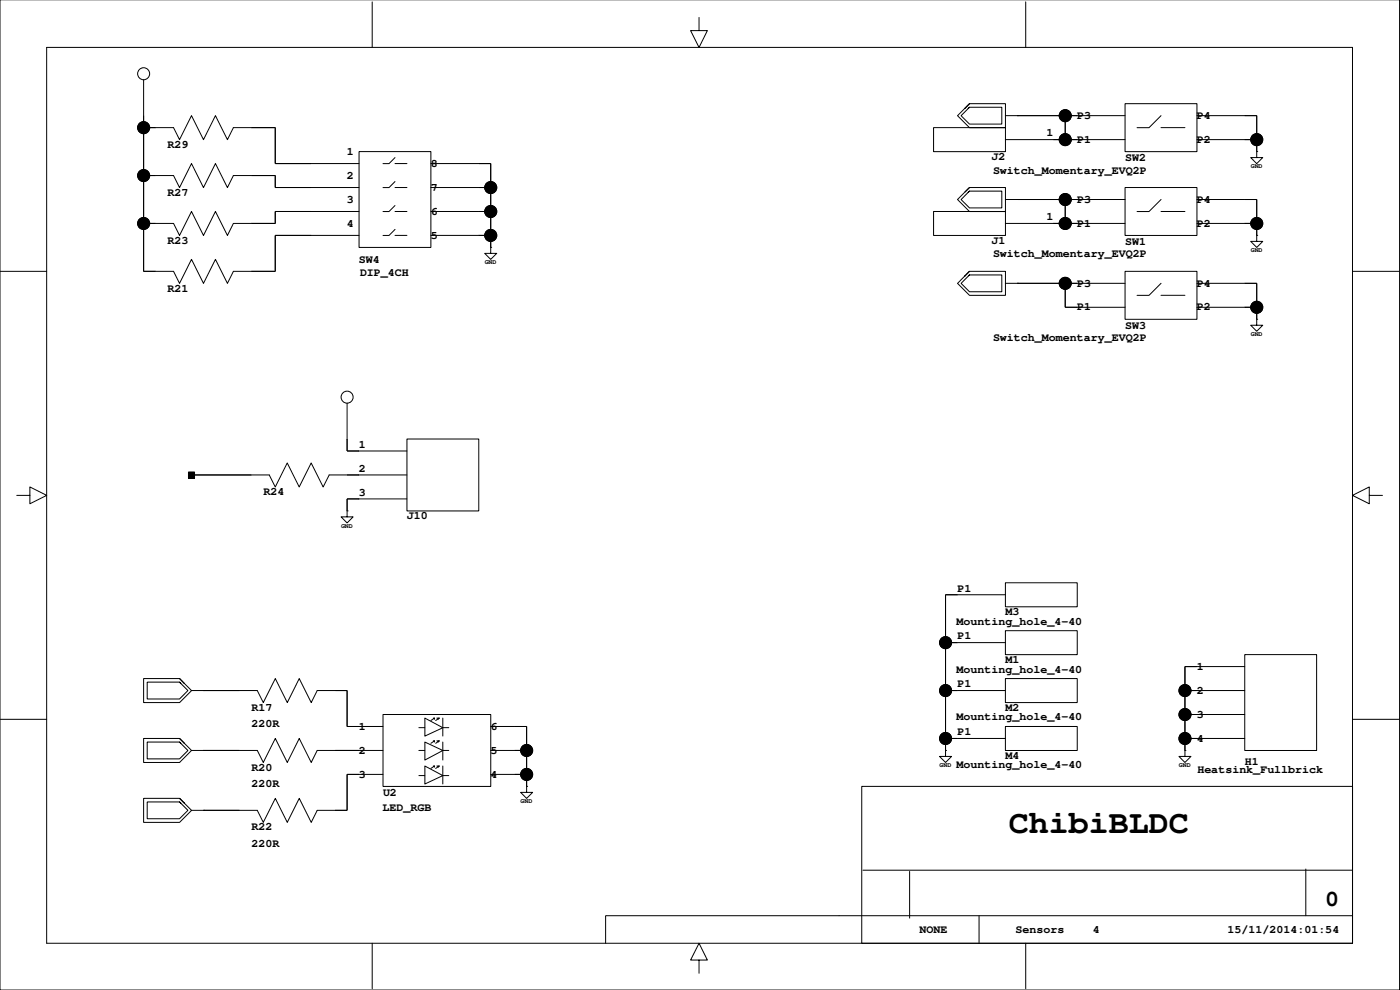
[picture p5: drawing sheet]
<svg xmlns="http://www.w3.org/2000/svg" width="297mm" height="210mm" viewBox="0 0 297 210" stroke-linecap="round" stroke-linejoin="round" font-family="sans-serif">
<g fill="none" stroke="#000" stroke-width=".21">
<path d="M296.9 0v209.9h-296.9v-209.9M9.9 10h277.1v190h-277.1zM30.5 16.9v40.6h6.3l1.3 2.6 2.5-5.1 2.6 5.1 2.5-5.1 2.6 5.1 1.2-2.6M79 .4v9.6M148.3 3.7v2.8h1.8l-1.8 3.6-1.8-3.6h1.8M217.6 .4v9.6M30.5 37.2h2.5zM30.5 27.1v10.1zM30.5 37.2v10.2zM30.5 24.5v2.6zM30.5 27.1h2.5zM30.5 27.1h6.3l1.3 2.5 2.5-5.1 2.6 5.1 2.5-5.1 2.6 5.1 1.2-2.5"/>
<path d="M30.5 37.2h6.3l1.3 2.6 2.5-5.1 2.6 5.1 2.5-5.1 2.6 5.1 1.2-2.6M49.5 27.1h8.9v7.6h17.8M49.5 37.2h8.9v2.6h17.8M53.3 27.1h5.1zM53.3 37.2h5.1zM58.4 34.7h7.6zM58.4 27.1v7.6zM58.4 37.2v2.6zM58.4 39.8h7.6zM76.2 32.1h15.2v20.4h-15.2zM83.8 34.7h2.5M83.8 39.8h2.5"/>
<path d="M83.8 33.4l-1.3 1.3h-1.2M83.8 38.5l-1.3 1.3h-1.2M91.4 34.7h12.7v19h-1.3l1.3 1.3 1.3-1.3h-1.3M91.4 39.8h12.7M101.6 39.8h2.5zM101.6 34.7h2.5zM104.1 34.7v5.1zM104.1 39.8v5zM198.1 27.1h15.2v5.1h-15.2zM205.7 22.7l-.3 .3 .3-.3h6.9v3.6h-6.9l-1.8-1.8 1.5-1.5M205.7 22l-1 1 1-1h7.6v5.1h-7.6l-2.6-2.6 1.6-1.5M205.7 39.8l-1 1 1-1h7.6v5.1h-7.6l-2.6-2.6 1.6-1.5"/>
<path d="M213.3 29.6h25.4M213.3 24.5h25.4M215.8 24.5h10.2zM215.8 24.5h.1M223.5 29.6h2.5zM226 29.6h2.5zM226 24.5h2.5zM226 24.5v5.1zM226 24.5v5.1M238.7 22h15.2v10.2h-15.2zM238.7 39.8h15.2v10.1h-15.2zM246.3 27.1h5.1"/>
<path d="M246.3 24.5l-2.5 2.6h-2.6M253.9 24.5h12.7v8.9h-1.2l1.2 1.3 1.3-1.3h-1.3M253.9 29.6h12.7M264.1 29.6h2.5zM264.1 24.5h2.5zM266.6 32.1h.1M266.6 29.6v2.5zM266.6 24.5v5.1zM0 57.5h9.9M30.5 57.5h2.5zM30.5 47.4h2.5zM30.5 47.4v10.1z"/>
<path d="M30.5 47.4h6.3l1.3 2.5 2.5-5.1 2.6 5.1 2.5-5.1 2.6 5.1 1.2-2.5M53.3 47.4h5.1zM53.3 57.5h5.1zM58.4 44.8v2.6zM58.4 44.8h7.6zM58.4 49.9h7.6zM58.4 49.9v7.6zM76.2 49.9h-17.8v7.6h-8.9M76.2 44.8h-17.8v2.6h-8.9M83.8 44.8h2.5M83.8 49.9h2.5M83.8 43.6l-1.3 1.3h-1.2"/>
<path d="M83.8 48.6l-1.3 1.3h-1.2M91.4 44.8h12.7M91.4 49.9h12.7M101.6 49.9h2.5zM101.6 44.8h2.5zM104.1 52.4h.1M104.1 44.8v5.1zM104.1 49.9v2.5zM198.1 44.8h15.2v5.1h-15.2zM205.7 40.5l-.3 .3 .3-.3h6.9v3.6h-6.9l-1.8-1.8 1.5-1.5M205.7 58.3l-.3 .3 .3-.3h6.9v3.6h-6.9l-1.8-1.8 1.5-1.5M205.7 57.5l-1 1.1 1-1.1h7.6v5.1h-7.6l-2.6-2.5 1.6-1.5"/>
<path d="M213.3 47.4h25.4M213.3 42.3h25.4M215.8 42.3h10.2zM215.8 42.3h.1M223.5 47.4h2.5zM226 47.4h2.5zM226 42.3h2.5zM226 42.3v5.1zM226 42.3v5.1M238.7 57.5h15.2v10.2h-15.2zM246.3 44.8h5.1M246.3 42.3l-2.5 2.6h-2.6"/>
<path d="M253.9 42.3h12.7v8.9h-1.2l1.2 1.3 1.3-1.3h-1.3M253.9 47.4h12.7M264.1 47.4h2.5zM264.1 42.3h2.5zM266.6 49.9h.1M266.6 47.4v2.5zM266.6 42.3v5.1zM287 57.5h9.9M213.3 60.1h25.4M215.8 60.1h.1M215.8 60.1h10.2zM226 60.1h2.5z"/>
<path d="M226 60.1v5zM226 65.1h2.5zM226 60.1v5h12.7M246.3 62.6h5.1M246.3 60.1l-2.5 2.5h-2.6M253.9 60.1h12.7v8.9h-1.2l1.2 1.2 1.3-1.2h-1.3M253.9 65.1h12.7M264.1 65.1h2.5zM264.1 60.1h2.5zM266.6 67.7h.1M266.6 65.1v2.6zM266.6 60.1v5z"/>
<path d="M73.6 93.1v2.5zM73.6 95.6h2.6zM73.6 85.5v10.1h12.7M86.3 93.1h15.3v15.2h-15.3zM3.6 105h2.7v-1.8l3.6 1.8-3.6 1.8v-1.8M40 100.1h1.3v1.2h-1.3zM40.6 100.7h12.7zM40.6 100.7h16.5l1.3 2.5 2.5-5 2.6 5 2.5-5 2.6 5 1.2-2.5h16.5M73.6 108.3h.1M73.6 105.8v2.5zM73.6 105.8h2.6zM73.6 100.7h2.6z"/>
<path d="M86.3 105.8h-12.7v3.8h-1.2l1.2 1.3 1.3-1.3h-1.3M290.5 105v-1.8l-3.5 1.8 3.5 1.8v-1.8h2.8M200.6 136.2h2.5zM200.6 136.2v10.2zM200.6 126.1h2.5zM200.6 126.1v10.1zM200.6 136.2h12.7M213.3 123.6h15.2v5h-15.2zM213.3 133.7h15.2v5.1h-15.2zM213.3 126.1h-12.7v34.3h-1.3l1.3 1.3 1.3-1.3h-1.3M264.1 138.8h15.2v20.3h-15.2zM0 152.5h9.9"/>
<path d="M38.1 144.6l.2 .3-.2-.3h-6.9v3.6h6.9l1.8-1.8-1.6-1.5M38.1 157.3l.2 .3-.2-.3h-6.9v3.6h6.9l1.8-1.8-1.6-1.5M38.1 143.9l1 1-1-1h-7.6v5.1h7.6l2.5-2.6-1.5-1.5M38.1 156.6l1 1-1-1h-7.6v5.1h7.6l2.5-2.6-1.5-1.5M40.6 159.1h14l1.3 2.6 2.5-5.1 2.6 5.1 2.5-5.1 2.5 5.1 1.3-2.6h14M40.6 146.4h14M43.2 146.4h.1M43.2 159.1h.1M43.2 159.1h7.6zM43.2 146.4h7.6zM54.6 146.4l1.3 2.6 2.5-5.1 2.6 5.1 2.5-5.1 2.5 5.1 1.3-2.6M67.3 146.4h6.3v7.6h7.7"/>
<path d="M71.1 159.1h5.1zM71.1 146.4h2.5zM73.6 146.4v7.6zM73.6 154h2.6zM81.3 151.5h22.8v15.2h-22.8zM88.9 159.1h1.2M88.9 154.3h1.2M90.1 157.3l3.9 1.8-3.9 2zM90.1 152.3l3.9 2-3.9 1.8zM91.9 157.1h.3l-.8 .5M91.9 152.3h.3l-.8 .5M92.2 152.3v.2"/>
<path d="M92.2 157.1v.2M92.7 157.1h.5l-.8 .5M92.7 152.3h.5l-.8 .5M93.2 157.1l-.3 .2M93.2 152.3l-.3 .2M94 159.1h1.2M94 152.3v3.8M94 157.3v3.8M94 154.3h1.2M104.1 154h7.6v14h-1.2l1.2 1.3 1.3-1.3h-1.3M104.1 159.1h7.6M109.2 159.1h2.5z"/>
<path d="M109.2 154h2.5zM111.7 154v5.1zM111.7 159.1v5.1zM200.6 159.1h.1M200.6 146.4h2.5zM200.6 156.6h2.5zM200.6 156.6v2.5zM200.6 146.4v10.2zM200.6 146.4h12.7M200.6 156.6h12.7M213.3 143.9h15.2v5.1h-15.2zM213.3 154h15.2v5.1h-15.2z"/>
<path d="M251.4 159.1h.1M251.4 146.4h2.5zM251.4 141.3h2.5zM251.4 146.4v5.1zM251.4 156.6v2.5zM251.4 151.5h2.5zM251.4 156.6h2.5zM251.4 151.5v5.1zM251.4 141.3v5.1zM251.4 146.4h12.7M251.4 151.5h12.7M251.4 156.6h12.7"/>
<path d="M264.1 141.3h-12.7v19.1h-1.3l1.3 1.3 1.3-1.3h-1.3M287 152.5h9.9M38.1 170l.2 .3-.2-.3h-6.9v3.6h6.9l1.8-1.8-1.6-1.5M38.1 169.3l1 1-1-1h-7.6v5.1h7.6l2.5-2.6-1.5-1.5M43.2 171.8h.1M43.2 171.8h7.6zM71.1 171.8h2.5zM73.6 164.2h2.6zM73.6 164.2v7.6zM81.3 164.2h-7.7v7.6h-6.3l-1.3 2.6-2.5-5.1-2.5 5.1-2.6-5.1-2.5 5.1-1.3-2.6h-14M88.9 164.4h1.2M90.1 162.4l3.9 2-3.9 1.8z"/>
<path d="M91.9 162.4h.3l-.8 .5M92.2 162.4v.3M92.7 162.4h.5l-.8 .5M93.2 162.4l-.3 .3M94 162.4v3.8M94 164.4h1.2M104.1 164.2h7.6M109.2 164.2h2.5zM111.7 166.7h.1M111.7 164.2v2.5zM182.8 166.7h104.2v33.3h-104.2zM79 200v9.6"/>
<path d="M183.1 184.5h103.9M193 184.8v9.9M207.7 194.1v5.9M217.6 200v9.6M277.1 184.2v9.9M287 194.1h-158.5v5.9M148.3 203.6h1.8l-1.8-3.6-1.8 3.6h1.8v2.7"/>
<circle cx="30.5" cy="15.6" r="1.27"/>
<circle cx="30.5" cy="37.2" r="1.28"/>
<circle cx="30.5" cy="27.1" r="1.28"/>
<circle cx="104.1" cy="39.8" r="1.28"/>
<circle cx="226" cy="24.5" r="1.28"/>
<circle cx="226" cy="29.6" r="1.28"/>
<circle cx="266.6" cy="29.6" r="1.28"/>
<circle cx="30.5" cy="47.4" r="1.27"/>
<circle cx="104.1" cy="49.9" r="1.28"/>
<circle cx="104.1" cy="44.8" r="1.28"/>
<circle cx="226" cy="42.3" r="1.28"/>
<circle cx="226" cy="47.4" r="1.27"/>
<circle cx="266.6" cy="47.4" r="1.27"/>
<circle cx="226" cy="60.1" r="1.28"/>
<circle cx="266.6" cy="65.2" r="1.28"/>
<circle cx="73.6" cy="84.2" r="1.28"/>
<circle cx="200.6" cy="136.3" r="1.28"/>
<circle cx="111.7" cy="159.1" r="1.28"/>
<circle cx="200.6" cy="146.4" r="1.28"/>
<circle cx="200.6" cy="156.6" r="1.28"/>
<circle cx="251.4" cy="146.4" r="1.28"/>
<circle cx="251.4" cy="156.6" r="1.28"/>
<circle cx="251.4" cy="151.5" r="1.28"/>
<circle cx="111.7" cy="164.2" r="1.28"/>
</g>
<g fill="#000">
<path d="M40 100.1h1.3v1.2h-1.3z" fill-rule="evenodd"/>
<circle cx="30.5" cy="37.2" r="1.28"/>
<circle cx="30.5" cy="27.1" r="1.28"/>
<circle cx="104.1" cy="39.8" r="1.28"/>
<circle cx="226" cy="24.5" r="1.28"/>
<circle cx="226" cy="29.6" r="1.28"/>
<circle cx="266.6" cy="29.6" r="1.28"/>
<circle cx="30.5" cy="47.4" r="1.27"/>
<circle cx="104.1" cy="49.9" r="1.28"/>
<circle cx="104.1" cy="44.8" r="1.28"/>
<circle cx="226" cy="42.3" r="1.28"/>
<circle cx="226" cy="47.4" r="1.27"/>
<circle cx="266.6" cy="47.4" r="1.27"/>
<circle cx="226" cy="60.1" r="1.28"/>
<circle cx="266.6" cy="65.2" r="1.28"/>
<circle cx="200.6" cy="136.3" r="1.28"/>
<circle cx="111.7" cy="159.1" r="1.28"/>
<circle cx="200.6" cy="146.4" r="1.28"/>
<circle cx="200.6" cy="156.6" r="1.28"/>
<circle cx="251.4" cy="146.4" r="1.28"/>
<circle cx="251.4" cy="156.6" r="1.28"/>
<circle cx="251.4" cy="151.5" r="1.28"/>
<circle cx="111.7" cy="164.2" r="1.28"/>
</g>
<text font-size="7.1" x="214.1" y="176.6">ChibiBLDC</text>
<text font-size="4.9" x="281.2" y="192">0</text>
<g font-size="2.5">
<text x="222" y="28.9">1</text>
<text x="228.6" y="25.2">P3</text>
<text x="253.9" y="25.2">P4</text>
<text x="35.6" y="31.3">R29</text>
<text x="73.6" y="32.8">1</text>
<text x="91.4" y="35.4">8</text>
<text x="210.4" y="33.9">J2</text>
<text x="228.6" y="30.3">P1</text>
<text x="238.7" y="34.2">SW2</text>
<text x="253.9" y="30.3">P2</text>
<text x="35.6" y="41.5">R27</text>
<text x="73.6" y="37.9">2</text>
<text x="91.4" y="40.5">7</text>
<text x="210.7" y="36.8">Switch_Momentary_EVQ2P</text>
<text x="73.6" y="43">3</text>
<text x="91.4" y="45.5">6</text>
<text x="222" y="46.7">1</text>
<text x="228.6" y="43">P3</text>
<text x="253.9" y="43">P4</text>
<text x="35.6" y="51.6">R23</text>
<text x="73.6" y="48.1">4</text>
<text x="91.4" y="50.6">5</text>
<text x="210.4" y="51.6">J1</text>
<text x="228.6" y="48.1">P1</text>
<text x="238.7" y="52">SW1</text>
<text x="253.9" y="48.1">P2</text>
<text x="76.2" y="55.7">SW4</text>
<text x="76.4" y="58.5">DIP_4CH</text>
<text x="210.7" y="54.5">Switch_Momentary_EVQ2P</text>
<text x="35.6" y="61.8">R21</text>
<text x="228.6" y="60.8">P3</text>
<text x="228.6" y="65.8">P1</text>
<text x="253.9" y="60.8">P4</text>
<text x="253.9" y="65.8">P2</text>
<text x="238.7" y="69.7">SW3</text>
<text x="210.7" y="72.3">Switch_Momentary_EVQ2P</text>
<text x="76.2" y="94.9">1</text>
<text x="76.2" y="100">2</text>
<text x="55.9" y="105">R24</text>
<text x="76.2" y="105.1">3</text>
<text x="86.3" y="110.1">J10</text>
<text x="203.2" y="125.4">P1</text>
<text x="213.3" y="130.4">M3</text>
<text x="202.9" y="132.4">Mounting_hole_4-40</text>
<text x="203.2" y="135.6">P1</text>
<text x="202.9" y="142.6">Mounting_hole_4-40</text>
<text x="213.3" y="140.5">M1</text>
<text x="253.9" y="142">1</text>
<text x="203.2" y="145.7">P1</text>
<text x="253.9" y="147.1">2</text>
<text x="53.3" y="150.7">R17</text>
<text x="53.3" y="154.2">220R</text>
<text x="76.2" y="154.7">1</text>
<text x="104.1" y="154.7">6</text>
<text x="202.9" y="152.8">Mounting_hole_4-40</text>
<text x="203.2" y="155.9">P1</text>
<text x="213.3" y="150.7">M2</text>
<text x="253.9" y="152.2">3</text>
<text x="76.2" y="159.8">2</text>
<text x="104.1" y="159.8">5</text>
<text x="213.3" y="160.8">M4</text>
<text x="253.9" y="157.3">4</text>
<text x="53.3" y="163.4">R20</text>
<text x="53.3" y="166.9">220R</text>
<text x="76.2" y="164.9">3</text>
<text x="104.1" y="164.9">4</text>
<text x="202.9" y="162.9">Mounting_hole_4-40</text>
<text x="254.1" y="164">Heatsink_Fullbrick</text>
<text x="264.1" y="162.1">H1</text>
<text x="81.2" y="171.9">LED_RGB</text>
<text x="81.3" y="168.8">U2</text>
<text x="53.3" y="176.1">R22</text>
<text x="53.3" y="179.6">220R</text>
<text x="195.1" y="197.9">NONE</text>
<text x="215.5" y="197.9">Sensors</text>
<text x="231.9" y="197.9">4</text>
<text x="260.5" y="197.9">15/11/2014:01:54</text>
</g>
<g font-size="1.4">
<text x="265.4" y="35.7">GND</text>
<text x="265.4" y="53.5">GND</text>
<text x="102.8" y="56">GND</text>
<text x="265.4" y="71.2">GND</text>
<text x="72.4" y="111.9">GND</text>
<text x="199.4" y="162.6">GND</text>
<text x="250.1" y="162.6">GND</text>
<text x="110.5" y="170.2">GND</text>
</g>
</svg>
